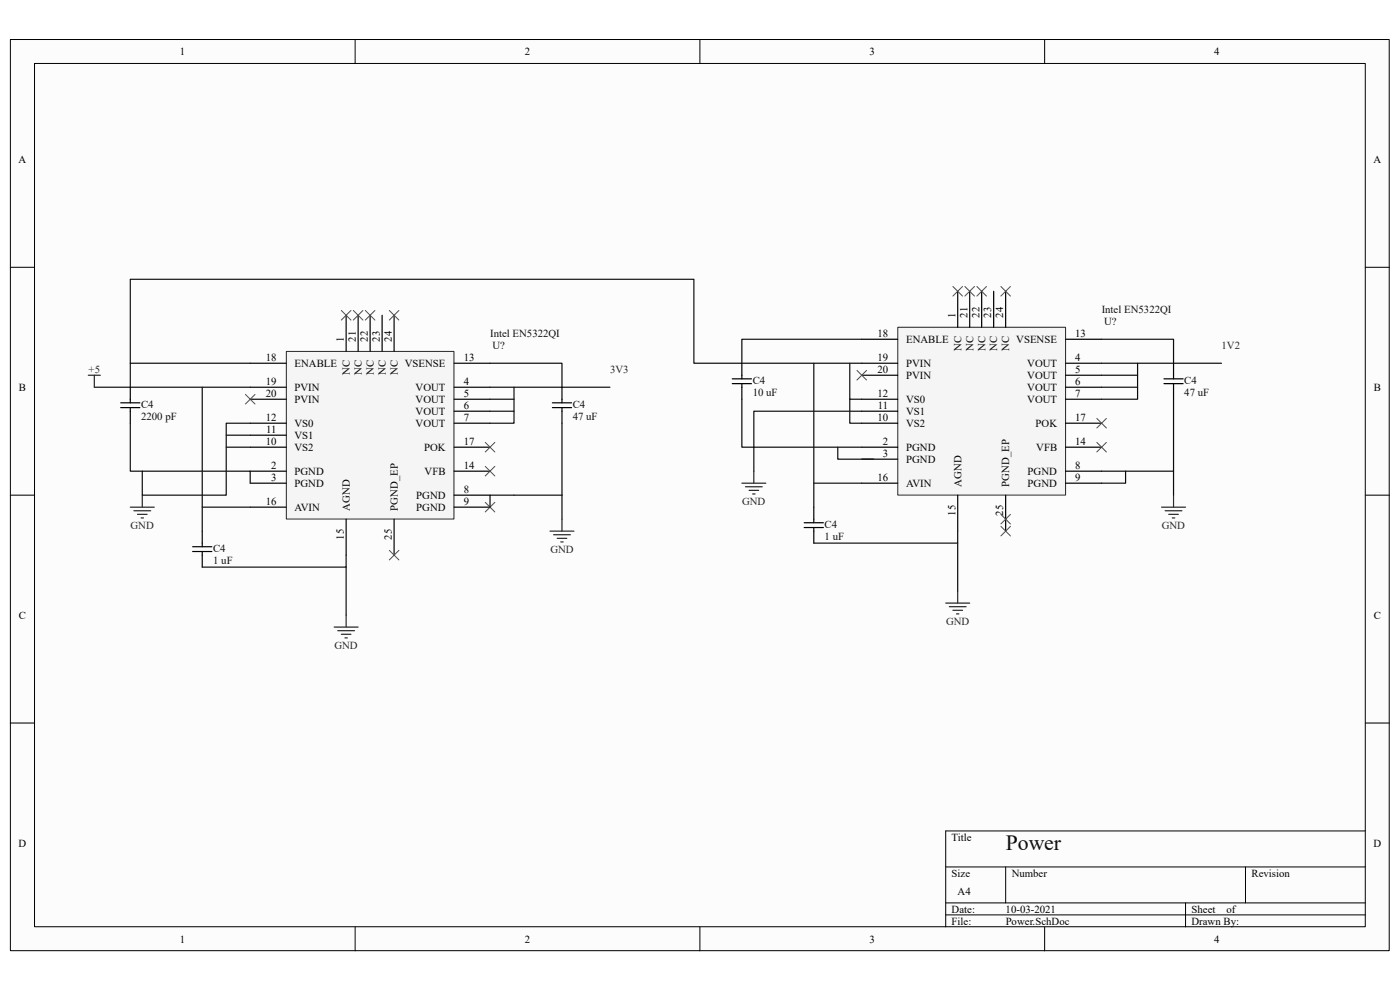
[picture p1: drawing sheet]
<svg xmlns="http://www.w3.org/2000/svg" width="297mm" height="210mm" viewBox="0 0 297 210" stroke-linecap="round" stroke-linejoin="round" font-family="sans-serif">
<path d="M2.2 8.4h292.5v193.3h-292.5z" fill="#fcfcfc"/>
<path d="M2.2 8.4h292.5v193.3h-292.5z" fill="none" stroke="#000" stroke-width=".21"/>
<path d="M7.4 13.5h282.2v183.1h-282.2z" fill="#fcfcfc"/>
<g fill="none" stroke="#000" stroke-width=".21">
<path d="M7.3 13.5h282.3v183.1h-282.3zM75.3 8.4v5.1M148.5 8.4v5.1M221.6 8.4v5.1M2.2 56.7h5.1M289.7 56.7h5.1M2.2 105h5.1M289.7 105h5.1M2.2 153.4h5.1M289.7 153.4h5.1M289.7 176.3h-89.1v20.3M75.3 196.6v5.1"/>
<path d="M148.5 196.6v5.1M200.6 183.9h89.1M200.6 191.5h89.1M200.6 194.1h89.1M213.4 183.9v7.6M221.6 196.6v5.1M251.5 191.5v5.1M264.2 183.9v7.6"/>
</g>
<path d="M60.8 74.6h35.5v35.5h-35.5z" fill="#f5f5f5"/>
<path d="M60.7 74.5h35.6v35.6h-35.6z" fill="none" stroke="#262626" stroke-width=".21"/>
<g fill="none" stroke="#000" stroke-width=".25">
<path d="M53.1 77.1h7.6M73.4 66.9v7.6M76 66.9v7.6M78.5 66.9v7.6M81.1 66.9v7.6M83.6 66.9v7.6M96.3 77.1h7.7M25.6 85.5h4.1M25.6 86.5h4.1M27.6 82.1v3.4M27.6 86.5v3.3M53.1 100h7.6"/>
<path d="M53.1 82.1h7.6M53.1 84.7h7.6M53.1 89.8h7.6M53.1 94.9h7.6M53.1 92.3h7.6M96.3 100h7.7M96.3 82.1h7.7M96.3 84.7h7.7M96.3 87.2h7.7M96.3 89.8h7.7M96.3 94.9h7.7M117.2 85.5h4.1"/>
<path d="M117.2 86.5h4.1M119.2 82.1v3.4M119.2 86.5v3.3M40.9 116h4M40.9 117h4M42.9 112.7v3.3M42.9 117v3.3M53.1 102.5h7.6M53.1 107.6h7.6M73.4 110.1v7.7M83.6 110.1v7.7M96.3 105h7.7"/>
<path d="M96.3 107.6h7.7"/>
</g>
<path d="M53.1 77.1h-25.5v5M104 77.1h15.2v5M20 82.1h33.1M42.9 82.1v30.6M104 82.1h25.4M73.4 117.8v2.5h-30.5M119.2 105v5.1M73.4 120.3v10.2" fill="none" stroke="#0e0e0e" stroke-width=".25"/>
<g fill="none" stroke="#262626" stroke-width=".25">
<path d="M18.7 79.6h2.6M20 79.6v2.5M27.6 107.6h5.1M28.4 108.3h3.6M29.2 109.1h2M29.9 109.9h.5M30.2 105v2.6M116.7 112.7h5.1M117.4 113.4h3.6M118.2 114.2h2M119 115h.5M119.2 110.1v2.6"/>
<path d="M70.9 133h5.1M71.7 133.8h3.5M72.4 134.6h2.1M73.2 135.3h.5M73.4 130.5v2.5"/>
</g>
<path d="M190.5 69.5h35.6v35.5h-35.6z" fill="#f5f5f5"/>
<path d="M190.5 69.4h35.6v35.6h-35.6z" fill="none" stroke="#262626" stroke-width=".21"/>
<g fill="none" stroke="#000" stroke-width=".25">
<path d="M157.4 77.1v3.3M182.8 77.1h7.7M182.8 79.6h7.7M182.8 72h7.7M203.2 61.8v7.6M205.7 61.8v7.6M208.3 61.8v7.6M210.8 61.8v7.6M213.4 61.8v7.6M226.1 77.1h7.6M226.1 79.6h7.6M226.1 72h7.6"/>
<path d="M249 77.1v3.3M155.4 80.4h4M155.4 81.4h4M157.4 81.4v3.3M182.8 94.9h7.7M182.8 97.4h7.7M182.8 84.7h7.7M182.8 89.8h7.7M182.8 87.2h7.7M226.1 94.9h7.6M226.1 82.1h7.6M226.1 84.7h7.6"/>
<path d="M226.1 100h7.6M226.1 89.8h7.6M246.9 80.4h4.1M246.9 81.4h4.1M249 81.4v3.3M170.6 110.9h4.1M170.6 111.9h4.1M172.6 107.6v3.3M172.6 111.9v3.3M182.8 102.5h7.7M203.2 105v7.7M213.4 105v7.7"/>
<path d="M226.1 102.5h7.6"/>
</g>
<g fill="none" stroke="#0e0e0e" stroke-width=".25">
<path d="M27.6 77.1v-17.9h119.6v17.9h35.6M172.6 77.1v30.5M180.3 77.1v7.6h2.5M182.8 72h-25.4v5.1M233.7 72h15.3v5.1M233.7 77.1h25.4M233.7 79.6h7.6M241.3 77.1v7.6h-7.6M27.6 89.8v10.2h25.5v2.5M48 92.3h5.1M48 94.9h5.1M53.1 89.8h-5.1v15.2h-17.8v-5"/>
<path d="M104 87.2h5M104 84.7h5M109 82.1v7.7h-5M119.2 89.8v15.2h-15.2v2.6M157.4 84.7v10.2h25.4M177.7 94.9v2.5h7.7M180.3 84.7v5.1h2.5M182.8 87.2h-22.9v12.8M233.7 82.1h7.6M238.8 100v2.5h-5.1M249 84.7v15.3h-15.3M249 100v5"/>
<path d="M42.9 107.6h10.2M172.6 102.5h10.2M203.2 112.7v2.5h-30.6M203.2 115.2v10.2"/>
</g>
<g fill="none" stroke="#262626" stroke-width=".25">
<path d="M159.9 100v2.5M157.4 102.5h5.1M158.1 103.3h3.6M158.9 104h2M159.7 104.8h.5M246.4 107.6h5.1M247.2 108.3h3.5M248 109.1h2M248.7 109.9h.5M249 105v2.6M200.6 127.9h5.1M201.4 128.7h3.6"/>
<path d="M202.2 129.5h2M202.9 130.2h.5M203.2 125.4v2.5"/>
</g>
<g fill="none" stroke="#4c4c4c" stroke-width=".21">
<path d="M72.4 65.9l2.1 2M74.5 65.9l-2.1 2M75 65.9l2 2M77 65.9l-2 2M77.5 65.9l2 2M79.5 65.9l-2 2M82.6 65.9l2 2M84.6 65.9l-2 2M181.8 78.6l2 2M183.8 78.6l-2 2M202.2 60.8l2 2M204.2 60.8l-2 2"/>
<path d="M204.7 60.8l2 2M206.7 60.8l-2 2M207.2 60.8l2.1 2M209.3 60.8l-2.1 2M212.3 60.8l2.1 2M214.4 60.8l-2.1 2M52.1 83.7l2 2M54.1 83.7l-2 2M102.9 93.8l2.1 2.1M102.9 98.9l2.1 2.1M105 93.8l-2.1 2.1M105 98.9l-2.1 2.1"/>
<path d="M232.7 93.8l2 2.1M232.7 88.8l2 2M234.7 88.8l-2 2M234.7 93.8l-2 2.1M82.6 116.7l2 2.1M84.6 116.7l-2 2.1M102.9 106.6l2.1 2M105 106.6l-2.1 2M212.3 109.1l2.1 2M212.3 111.7l2.1 2M214.4 109.1l-2.1 2M214.4 111.7l-2.1 2"/>
</g>
<text font-size="4.6" fill="#0e0e0e" x="213.4" y="180.4">Power</text>
<g font-size="2.3">
<text x="38.2" y="11.7">1</text>
<text x="111.3" y="11.7">2</text>
<text x="184.5" y="11.7">3</text>
<text x="257.6" y="11.7">4</text>
<text x="3.9" y="34.6">A</text>
<text x="291.4" y="34.6">A</text>
<text x="186.1" y="71.5">18</text>
<text x="202.7" y="67.4" transform="rotate(-90 202.7 67.4)">1</text>
<text x="205.2" y="67.4" transform="rotate(-90 205.2 67.4)">21</text>
<text x="207.8" y="67.4" transform="rotate(-90 207.8 67.4)">22</text>
<text x="210.3" y="67.4" transform="rotate(-90 210.3 67.4)">23</text>
<text x="212.9" y="67.4" transform="rotate(-90 212.9 67.4)">24</text>
<text x="228.1" y="71.5">13</text>
<text x="56.4" y="76.6">18</text>
<text x="62.5" y="77.9">ENABLE</text>
<text x="72.9" y="72.5" transform="rotate(-90 72.9 72.5)">1</text>
<text x="75.5" y="72.5" transform="rotate(-90 75.5 72.5)">21</text>
<text x="78" y="72.5" transform="rotate(-90 78 72.5)">22</text>
<text x="80.6" y="72.5" transform="rotate(-90 80.6 72.5)">23</text>
<text x="83.1" y="72.5" transform="rotate(-90 83.1 72.5)">24</text>
<text x="85.9" y="77.9">VSENSE</text>
<text x="98.4" y="76.6">13</text>
<text x="186.1" y="76.6">19</text>
<text x="192.2" y="72.7">ENABLE</text>
<text x="192.2" y="77.9">PVIN</text>
<text x="204" y="74.4" transform="rotate(-90 204 74.4)">NC</text>
<text x="206.5" y="74.4" transform="rotate(-90 206.5 74.4)">NC</text>
<text x="209" y="74.4" transform="rotate(-90 209 74.4)">NC</text>
<text x="211.6" y="74.4" transform="rotate(-90 211.6 74.4)">NC</text>
<text x="214.1" y="74.4" transform="rotate(-90 214.1 74.4)">NC</text>
<text x="215.6" y="72.7">VSENSE</text>
<text x="217.9" y="77.9">VOUT</text>
<text x="228.1" y="76.6">4</text>
<text x="4" y="82.9">B</text>
<text x="56.4" y="81.7">19</text>
<text x="62.5" y="82.9">PVIN</text>
<text x="74.2" y="79.5" transform="rotate(-90 74.2 79.5)">NC</text>
<text x="76.8" y="79.5" transform="rotate(-90 76.8 79.5)">NC</text>
<text x="79.3" y="79.5" transform="rotate(-90 79.3 79.5)">NC</text>
<text x="81.8" y="79.5" transform="rotate(-90 81.8 79.5)">NC</text>
<text x="84.4" y="79.5" transform="rotate(-90 84.4 79.5)">NC</text>
<text x="88.2" y="82.9">VOUT</text>
<text x="98.4" y="81.7">4</text>
<text x="186.1" y="79.1">20</text>
<text x="192.2" y="80.4">PVIN</text>
<text x="217.9" y="80.4">VOUT</text>
<text x="217.9" y="82.9">VOUT</text>
<text x="228.1" y="79.1">5</text>
<text x="228.1" y="81.7">6</text>
<text x="291.5" y="82.9">B</text>
<text x="56.4" y="89.3">12</text>
<text x="56.4" y="84.2">20</text>
<text x="62.5" y="85.5">PVIN</text>
<text x="88.2" y="85.5">VOUT</text>
<text x="88.2" y="88">VOUT</text>
<text x="98.4" y="84.2">5</text>
<text x="98.4" y="86.7">6</text>
<text x="98.4" y="89.3">7</text>
<text x="186.1" y="89.3">10</text>
<text x="186.1" y="84.2">12</text>
<text x="186.2" y="86.7">11</text>
<text x="192.2" y="88">VS1</text>
<text x="192.2" y="85.5">VS0</text>
<text x="217.9" y="85.5">VOUT</text>
<text x="228.1" y="84.2">7</text>
<text x="228.1" y="89.3">17</text>
<text x="56.4" y="94.4">10</text>
<text x="56.5" y="91.8">11</text>
<text x="62.5" y="95.6">VS2</text>
<text x="62.5" y="93.1">VS1</text>
<text x="62.5" y="90.6">VS0</text>
<text x="88.2" y="90.6">VOUT</text>
<text x="90" y="95.6">POK</text>
<text x="98.4" y="94.4">17</text>
<text x="187.3" y="94.4">2</text>
<text x="192.2" y="95.6">PGND</text>
<text x="192.2" y="90.6">VS2</text>
<text x="219.7" y="90.6">POK</text>
<text x="219.8" y="95.6">VFB</text>
<text x="228.1" y="94.4">14</text>
<text x="57.5" y="99.4">2</text>
<text x="57.5" y="102">3</text>
<text x="62.5" y="100.7">PGND</text>
<text x="90.1" y="100.7">VFB</text>
<text x="98.4" y="99.4">14</text>
<text x="186.1" y="102">16</text>
<text x="187.3" y="96.9">3</text>
<text x="192.2" y="98.2">PGND</text>
<text x="218" y="100.7">PGND</text>
<text x="228.1" y="99.4">8</text>
<text x="228.1" y="102">9</text>
<text x="56.4" y="107.1">16</text>
<text x="62.5" y="103.3">PGND</text>
<text x="88.3" y="105.8">PGND</text>
<text x="98.4" y="104.6">8</text>
<text x="98.4" y="107.1">9</text>
<text x="192.2" y="103.3">AVIN</text>
<text x="204" y="103.3" transform="rotate(-90 204 103.3)">AGND</text>
<text x="214.1" y="103.3" transform="rotate(-90 214.1 103.3)">PGND_EP</text>
<text x="218" y="103.3">PGND</text>
<text x="62.5" y="108.4">AVIN</text>
<text x="74.2" y="108.3" transform="rotate(-90 74.2 108.3)">AGND</text>
<text x="84.4" y="108.3" transform="rotate(-90 84.4 108.3)">PGND_EP</text>
<text x="88.3" y="108.4">PGND</text>
<text x="202.7" y="109.4" transform="rotate(-90 202.7 109.4)">15</text>
<text x="212.9" y="109.4" transform="rotate(-90 212.9 109.4)">25</text>
<text x="72.9" y="114.5" transform="rotate(-90 72.9 114.5)">15</text>
<text x="83.1" y="114.5" transform="rotate(-90 83.1 114.5)">25</text>
<text x="4" y="131.3">C</text>
<text x="291.5" y="131.3">C</text>
<text x="3.9" y="179.6">D</text>
<text x="201.9" y="178.3">Title</text>
<text x="291.4" y="179.6">D</text>
<text x="201.9" y="186">Size</text>
<text x="214.6" y="186">Number</text>
<text x="265.5" y="186">Revision</text>
<text x="203.2" y="189.8">A4</text>
<text x="201.9" y="193.6">Date:</text>
<text x="201.9" y="196.1">File:</text>
<text x="213.3" y="193.6">10-03-2021</text>
<text x="213.4" y="196.1">Power.SchDoc</text>
<text x="252.8" y="193.6">Sheet</text>
<text x="252.8" y="196.1">Drawn By:</text>
<text x="260.2" y="193.6">of</text>
<text x="38.2" y="199.9">1</text>
<text x="111.3" y="199.9">2</text>
<text x="184.5" y="199.9">3</text>
<text x="257.6" y="199.9">4</text>
</g>
<g font-size="2.3" fill="#0e0e0e">
<text x="104" y="71.5">Intel EN5322QI</text>
<text x="233.7" y="66.4">Intel EN5322QI</text>
<text x="234.2" y="68.9">U?</text>
<text x="104.5" y="74">U?</text>
<text x="159.7" y="81.4">C4</text>
<text x="159.7" y="83.9">10 uF</text>
<text x="251.2" y="81.4">C4</text>
<text x="251.2" y="83.9">47 uF</text>
<text x="29.9" y="86.5">C4</text>
<text x="29.9" y="89">2200 pF</text>
<text x="121.5" y="86.5">C4</text>
<text x="121.5" y="89">47 uF</text>
<text x="174.9" y="111.9">C4</text>
<text x="45.2" y="117">C4</text>
<text x="45.2" y="119.5">1 uF</text>
<text x="174.9" y="114.5">1 uF</text>
</g>
<g font-size="2.3" fill="#262626">
<text x="259.2" y="74">1V2</text>
<text x="18.8" y="79.1">+5</text>
<text x="129.4" y="79.1">3V3</text>
<text x="157.4" y="107.1">GND</text>
<text x="27.7" y="112.2">GND</text>
<text x="246.5" y="112.2">GND</text>
<text x="116.8" y="117.3">GND</text>
<text x="71" y="137.6">GND</text>
<text x="200.7" y="132.5">GND</text>
</g>
</svg>
